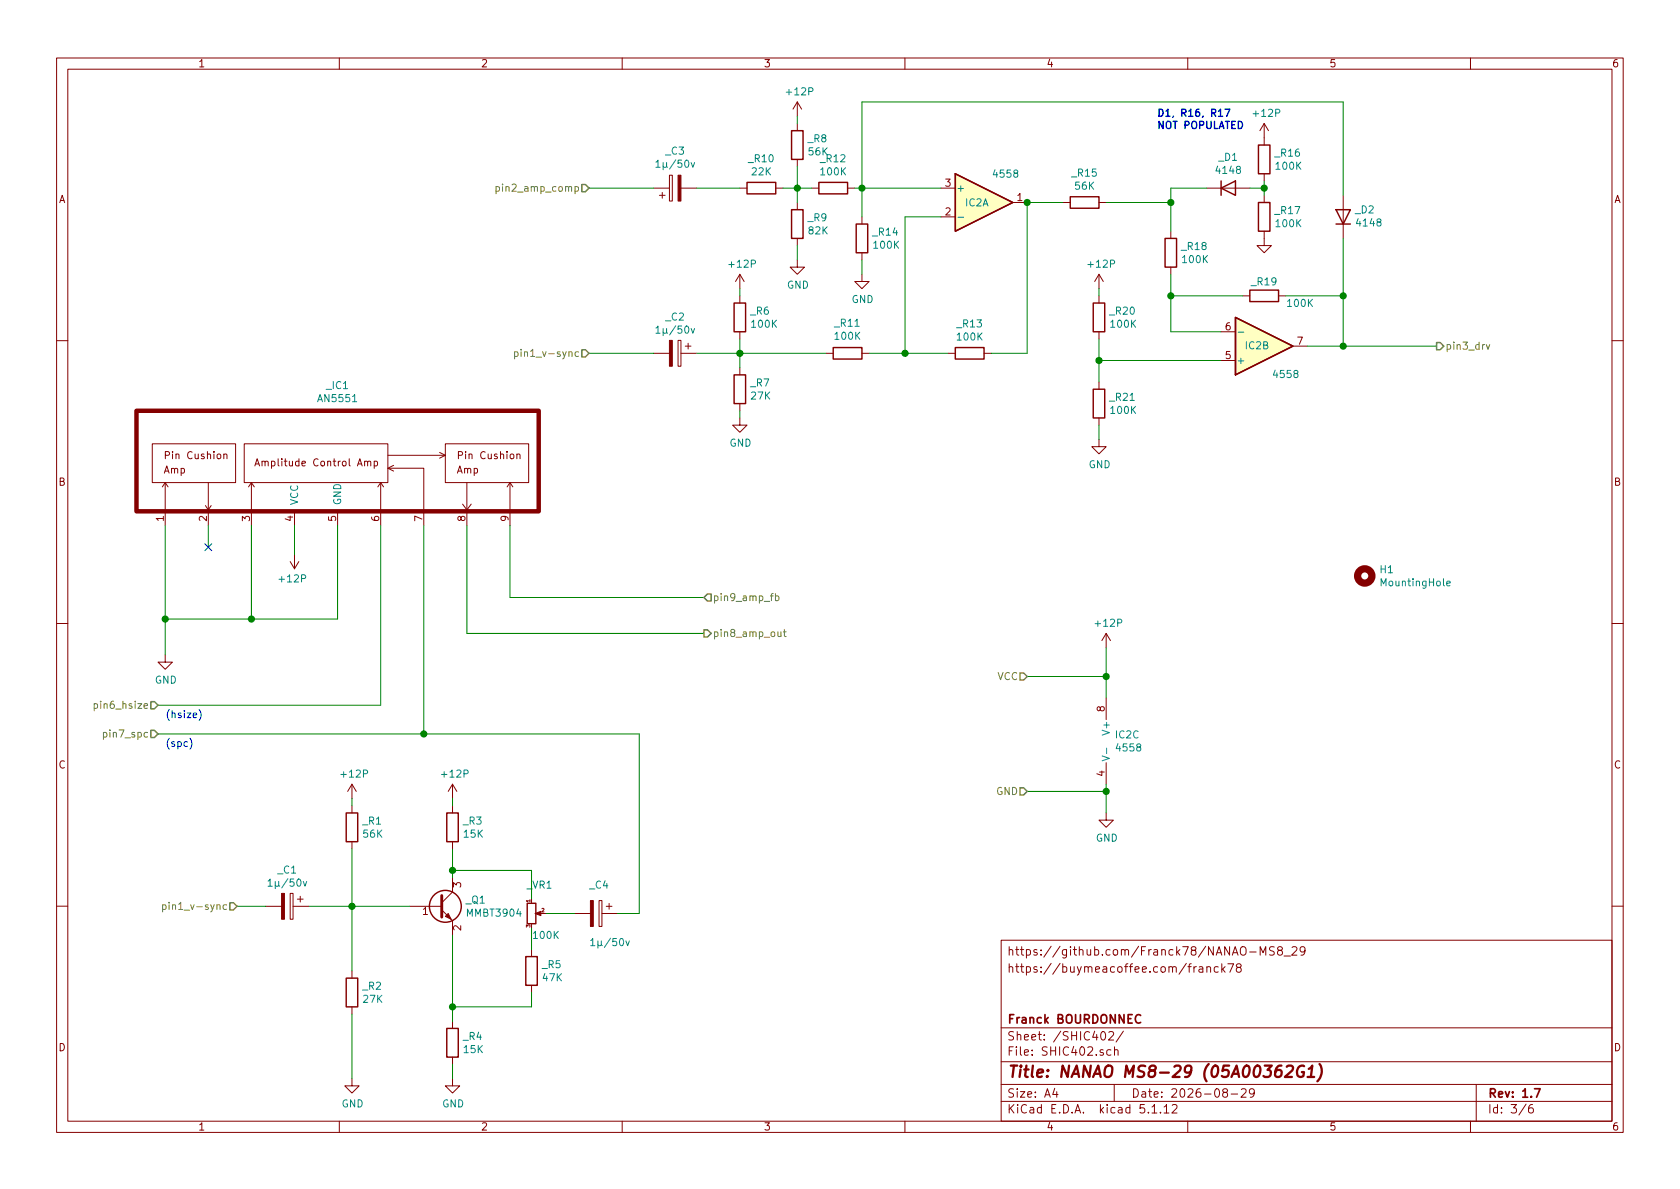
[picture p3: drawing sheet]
EESchema Schematic File Version 4
EELAYER 30 0
EELAYER END
$Descr A4 11693 8268
encoding utf-8
Sheet 3 6
Title "NANAO MS8-29 (05A00362G1)"
Date "2026-08-29"
Rev "1.7"
Comp "Franck BOURDONNEC"
Comment1 ""
Comment2 ""
Comment3 "https://buymeacoffee.com/franck78"
Comment4 "https://github.com/Franck78/NANAO-MS8_29"
$EndDescr
Text HLabel 1650 6300 0    50   Input ~ 0
pin1_v-sync
Text HLabel 10000 2400 2    50   Output ~ 0
pin3_drv
Text HLabel 4100 1300 0    50   Input ~ 0
pin2_amp_comp
Text HLabel 7150 4700 0    50   Input ~ 0
VCC
Text HLabel 7150 5500 0    50   Input ~ 0
GND
Text HLabel 1100 4900 0    50   Input ~ 0
pin6_hsize
Text HLabel 1100 5100 0    50   Input ~ 0
pin7_spc
Text HLabel 4900 4400 2    50   Output ~ 0
pin8_amp_out
Text HLabel 4900 4150 2    50   Input ~ 0
pin9_amp_fb
$Comp
L nanao:AN5551 _IC1
U 1 1
P 2350 3550
F 0 "_IC1" H 2350 4428 50  0000 C CNN
F 1 "AN5551" H 2350 4337 50  0000 C CNN
F 2 "Package_SIP:SIP9_Housing_BigPads" H 2050 3540 50  0001 C CNN
F 3 "" H 2050 3540 50  0001 C CNN
	1    2350 3550
	1    0    0    -1  
$EndComp
$Comp
L Device:R _R21
U 1 1
P 7650 2800
F 0 "_R21" H 7720 2846 50  0000 L CNN
F 1 "100K" H 7720 2755 50  0000 L CNN
F 2 "Resistor_SMD:R_0805_2012Metric_Pad1.20x1.40mm_HandSolder" V 7580 2800 50  0001 C CNN
F 3 "~" H 7650 2800 50  0001 C CNN
F 4 "C149504" H 7650 2800 50  0001 C CNN "LCSC"
	1    7650 2800
	1    0    0    -1  
$EndComp
$Comp
L Device:R _R14
U 1 1
P 6000 1650
F 0 "_R14" H 6070 1696 50  0000 L CNN
F 1 "100K" H 6070 1605 50  0000 L CNN
F 2 "Resistor_SMD:R_0805_2012Metric_Pad1.20x1.40mm_HandSolder" V 5930 1650 50  0001 C CNN
F 3 "~" H 6000 1650 50  0001 C CNN
	1    6000 1650
	1    0    0    -1  
$EndComp
$Comp
L Device:R _R13
U 1 1
P 6750 2450
F 0 "_R13" V 6543 2450 50  0000 C CNN
F 1 "100K" V 6634 2450 50  0000 C CNN
F 2 "Resistor_SMD:R_0805_2012Metric_Pad1.20x1.40mm_HandSolder" V 6680 2450 50  0001 C CNN
F 3 "" H 6750 2450 50  0001 C CNN
F 4 "C149504" V 6750 2450 50  0001 C CNN "LCSC"
	1    6750 2450
	0    1    1    0   
$EndComp
$Comp
L Device:R _R18
U 1 1
P 8150 1750
F 0 "_R18" H 8220 1796 50  0000 L CNN
F 1 "100K" H 8220 1705 50  0000 L CNN
F 2 "Resistor_SMD:R_0805_2012Metric_Pad1.20x1.40mm_HandSolder" V 8080 1750 50  0001 C CNN
F 3 "~" H 8150 1750 50  0001 C CNN
F 4 "C149504" H 8150 1750 50  0001 C CNN "LCSC"
	1    8150 1750
	1    0    0    -1  
$EndComp
$Comp
L Device:R _R20
U 1 1
P 7650 2200
F 0 "_R20" H 7720 2246 50  0000 L CNN
F 1 "100K" H 7720 2155 50  0000 L CNN
F 2 "Resistor_SMD:R_0805_2012Metric_Pad1.20x1.40mm_HandSolder" V 7580 2200 50  0001 C CNN
F 3 "~" H 7650 2200 50  0001 C CNN
F 4 "C149504" H 7650 2200 50  0001 C CNN "LCSC"
	1    7650 2200
	1    0    0    -1  
$EndComp
$Comp
L Device:R _R11
U 1 1
P 5900 2450
F 0 "_R11" V 6107 2450 50  0000 C CNN
F 1 "100K" V 6016 2450 50  0000 C CNN
F 2 "Resistor_SMD:R_0805_2012Metric_Pad1.20x1.40mm_HandSolder" V 5830 2450 50  0001 C CNN
F 3 "~" H 5900 2450 50  0001 C CNN
F 4 "C149504" V 5900 2450 50  0001 C CNN "LCSC"
	1    5900 2450
	0    -1   -1   0   
$EndComp
$Comp
L Device:R _R12
U 1 1
P 5800 1300
F 0 "_R12" V 5593 1300 50  0000 C CNN
F 1 "100K" V 5684 1300 50  0000 C CNN
F 2 "Resistor_SMD:R_0805_2012Metric_Pad1.20x1.40mm_HandSolder" V 5730 1300 50  0001 C CNN
F 3 "~" H 5800 1300 50  0001 C CNN
F 4 "C149504" V 5800 1300 50  0001 C CNN "LCSC"
	1    5800 1300
	0    1    1    0   
$EndComp
$Comp
L Device:R _R15
U 1 1
P 7550 1400
F 0 "_R15" V 7343 1400 50  0000 C CNN
F 1 "56K" V 7434 1400 50  0000 C CNN
F 2 "Resistor_SMD:R_0805_2012Metric_Pad1.20x1.40mm_HandSolder" V 7480 1400 50  0001 C CNN
F 3 "~" H 7550 1400 50  0001 C CNN
F 4 "C17756" V 7550 1400 50  0001 C CNN "LCSC"
	1    7550 1400
	0    1    1    0   
$EndComp
$Comp
L Device:R _R1
U 1 1
P 2450 5750
F 0 "_R1" H 2520 5796 50  0000 L CNN
F 1 "56K" H 2520 5705 50  0000 L CNN
F 2 "Resistor_SMD:R_0805_2012Metric_Pad1.20x1.40mm_HandSolder" V 2380 5750 50  0001 C CNN
F 3 "~" H 2450 5750 50  0001 C CNN
	1    2450 5750
	1    0    0    -1  
$EndComp
$Comp
L Device:R _R8
U 1 1
P 5550 1000
F 0 "_R8" H 5620 1046 50  0000 L CNN
F 1 "56K" H 5620 955 50  0000 L CNN
F 2 "Resistor_SMD:R_0805_2012Metric_Pad1.20x1.40mm_HandSolder" V 5480 1000 50  0001 C CNN
F 3 "~" H 5550 1000 50  0001 C CNN
F 4 "C17756" H 5550 1000 50  0001 C CNN "LCSC"
	1    5550 1000
	1    0    0    -1  
$EndComp
$Comp
L Device:R _R6
U 1 1
P 5150 2200
F 0 "_R6" H 5220 2246 50  0000 L CNN
F 1 "100K" H 5220 2155 50  0000 L CNN
F 2 "Resistor_SMD:R_0805_2012Metric_Pad1.20x1.40mm_HandSolder" V 5080 2200 50  0001 C CNN
F 3 "~" H 5150 2200 50  0001 C CNN
F 4 "C149504" H 5150 2200 50  0001 C CNN "LCSC"
	1    5150 2200
	1    0    0    -1  
$EndComp
$Comp
L Device:R _R9
U 1 1
P 5550 1550
F 0 "_R9" H 5620 1596 50  0000 L CNN
F 1 "82K" H 5620 1505 50  0000 L CNN
F 2 "Resistor_SMD:R_0805_2012Metric_Pad1.20x1.40mm_HandSolder" V 5480 1550 50  0001 C CNN
F 3 "~" H 5550 1550 50  0001 C CNN
F 4 "C17840" H 5550 1550 50  0001 C CNN "LCSC"
	1    5550 1550
	1    0    0    -1  
$EndComp
$Comp
L Device:R _R10
U 1 1
P 5300 1300
F 0 "_R10" V 5093 1300 50  0000 C CNN
F 1 "22K" V 5184 1300 50  0000 C CNN
F 2 "Resistor_SMD:R_0805_2012Metric_Pad1.20x1.40mm_HandSolder" V 5230 1300 50  0001 C CNN
F 3 "~" H 5300 1300 50  0001 C CNN
F 4 "C17560" V 5300 1300 50  0001 C CNN "LCSC"
	1    5300 1300
	0    1    1    0   
$EndComp
$Comp
L Device:R _R5
U 1 1
P 3700 6750
F 0 "_R5" H 3770 6796 50  0000 L CNN
F 1 "47K" H 3770 6705 50  0000 L CNN
F 2 "Resistor_SMD:R_0805_2012Metric_Pad1.20x1.40mm_HandSolder" V 3630 6750 50  0001 C CNN
F 3 "~" H 3700 6750 50  0001 C CNN
	1    3700 6750
	1    0    0    -1  
$EndComp
$Comp
L Device:R _R2
U 1 1
P 2450 6900
F 0 "_R2" H 2520 6946 50  0000 L CNN
F 1 "27K" H 2520 6855 50  0000 L CNN
F 2 "Resistor_SMD:R_0805_2012Metric_Pad1.20x1.40mm_HandSolder" V 2380 6900 50  0001 C CNN
F 3 "~" H 2450 6900 50  0001 C CNN
	1    2450 6900
	1    0    0    -1  
$EndComp
$Comp
L Device:R _R7
U 1 1
P 5150 2700
F 0 "_R7" H 5220 2746 50  0000 L CNN
F 1 "27K" H 5220 2655 50  0000 L CNN
F 2 "Resistor_SMD:R_0805_2012Metric_Pad1.20x1.40mm_HandSolder" V 5080 2700 50  0001 C CNN
F 3 "~" H 5150 2700 50  0001 C CNN
F 4 "" H 5150 2700 50  0001 C CNN "LCSC"
	1    5150 2700
	1    0    0    -1  
$EndComp
$Comp
L Device:R _R3
U 1 1
P 3150 5750
F 0 "_R3" H 3220 5796 50  0000 L CNN
F 1 "15K" H 3220 5705 50  0000 L CNN
F 2 "Resistor_SMD:R_0805_2012Metric_Pad1.20x1.40mm_HandSolder" V 3080 5750 50  0001 C CNN
F 3 "~" H 3150 5750 50  0001 C CNN
	1    3150 5750
	1    0    0    -1  
$EndComp
$Comp
L Device:R _R4
U 1 1
P 3150 7250
F 0 "_R4" H 3220 7296 50  0000 L CNN
F 1 "15K" H 3220 7205 50  0000 L CNN
F 2 "Resistor_SMD:R_0805_2012Metric_Pad1.20x1.40mm_HandSolder" V 3080 7250 50  0001 C CNN
F 3 "~" H 3150 7250 50  0001 C CNN
	1    3150 7250
	1    0    0    -1  
$EndComp
$Comp
L Device:CP _C1
U 1 1
P 2000 6300
F 0 "_C1" V 1745 6300 50  0000 C CNN
F 1 "1µ/50v" V 1836 6300 50  0000 C CNN
F 2 "Capacitor_THT:CP_Radial_D4.0mm_P2.00mm" H 2038 6150 50  0001 C CNN
F 3 "~" H 2000 6300 50  0001 C CNN
	1    2000 6300
	0    1    1    0   
$EndComp
$Comp
L Device:CP _C2
U 1 1
P 4700 2450
F 0 "_C2" V 4445 2450 50  0000 C CNN
F 1 "1µ/50v" V 4536 2450 50  0000 C CNN
F 2 "Capacitor_THT:CP_Radial_D4.0mm_P2.00mm" H 4738 2300 50  0001 C CNN
F 3 "~" H 4700 2450 50  0001 C CNN
	1    4700 2450
	0    1    1    0   
$EndComp
$Comp
L Device:CP _C3
U 1 1
P 4700 1300
F 0 "_C3" V 4955 1300 50  0000 C CNN
F 1 "1µ/50v" V 4864 1300 50  0000 C CNN
F 2 "Capacitor_THT:CP_Radial_D4.0mm_P2.00mm" H 4738 1150 50  0001 C CNN
F 3 "~" H 4700 1300 50  0001 C CNN
	1    4700 1300
	0    -1   -1   0   
$EndComp
$Comp
L Device:CP _C4
U 1 1
P 4150 6350
F 0 "_C4" V 3950 6300 50  0000 L CNN
F 1 "1µ/50v" V 4350 6300 50  0000 L CNN
F 2 "Capacitor_THT:CP_Radial_D4.0mm_P2.00mm" H 4188 6200 50  0001 C CNN
F 3 "~" H 4150 6350 50  0001 C CNN
	1    4150 6350
	0    1    1    0   
$EndComp
$Comp
L Device:R_POT_Small _VR1
U 1 1
P 3700 6350
F 0 "_VR1" H 3850 6550 50  0000 R CNN
F 1 "100K" H 3900 6200 50  0000 R CNN
F 2 "_my:minipot" H 3700 6350 50  0001 C CNN
F 3 "~" H 3700 6350 50  0001 C CNN
	1    3700 6350
	1    0    0    -1  
$EndComp
$Comp
L Transistor_BJT:MMBT3904 _Q1
U 1 1
P 3050 6300
F 0 "_Q1" H 3240 6346 50  0000 L CNN
F 1 "MMBT3904" H 3240 6255 50  0000 L CNN
F 2 "Package_TO_SOT_SMD:SOT-23" H 3250 6225 50  0001 L CIN
F 3 "https://media.digikey.com/pdf/Data%20Sheets/Toshiba%20PDFs/2SC1815.pdf" H 3050 6300 50  0001 L CNN
F 4 "C20526" H 3050 6300 50  0001 C CNN "LCSC"
	1    3050 6300
	1    0    0    -1  
$EndComp
$Comp
L Device:D _D2
U 1 1
P 9350 1500
F 0 "_D2" V 9396 1420 50  0000 R CNN
F 1 "4148" V 9305 1420 50  0000 R CNN
F 2 "Diode_SMD:D_SOD-323_HandSoldering" H 9350 1500 50  0001 C CNN
F 3 "~" H 9350 1500 50  0001 C CNN
F 4 "C2128" V 9350 1500 50  0001 C CNN "LCSC"
	1    9350 1500
	0    -1   -1   0   
$EndComp
$Comp
L nanao:M5223 IC2
U 3 1
P 7800 5150
F 0 "IC2" H 7758 5196 50  0000 L CNN
F 1 "4558" H 7758 5105 50  0000 L CNN
F 2 "Package_SO:SOIC-8_3.9x4.9mm_P1.27mm" H 7800 5150 50  0001 C CNN
F 3 "" H 7800 5150 50  0001 C CNN
	3    7800 5150
	1    0    0    -1  
$EndComp
$Comp
L nanao:M5223 IC2
U 2 1
P 8800 2400
F 0 "IC2" H 8750 2400 50  0000 C CNN
F 1 "4558" H 8950 2600 50  0000 C CNN
F 2 "Package_SO:SOIC-8_3.9x4.9mm_P1.27mm" H 8800 2400 50  0001 C CNN
F 3 "" H 8800 2400 50  0001 C CNN
	2    8800 2400
	1    0    0    1   
$EndComp
$Comp
L nanao:M5223 IC2
U 1 1
P 6850 1400
F 0 "IC2" H 6800 1400 50  0000 C CNN
F 1 "4558" H 7000 1600 50  0000 C CNN
F 2 "Package_SO:SOIC-8_3.9x4.9mm_P1.27mm" H 6850 1400 50  0001 C CNN
F 3 "" H 6850 1400 50  0001 C CNN
F 4 "C6955" H 6850 1400 50  0001 C CNN "LCSC"
	1    6850 1400
	1    0    0    -1  
$EndComp
$Comp
L power:+12P #PWR0171
U 1 1
P 7650 2000
F 0 "#PWR0171" H 7650 1850 50  0001 C CNN
F 1 "+12P" H 7665 2173 50  0000 C CNN
F 2 "" H 7650 2000 50  0001 C CNN
F 3 "" H 7650 2000 50  0001 C CNN
	1    7650 2000
	1    0    0    -1  
$EndComp
$Comp
L power:+12P #PWR0168
U 1 1
P 5550 800
F 0 "#PWR0168" H 5550 650 50  0001 C CNN
F 1 "+12P" H 5565 973 50  0000 C CNN
F 2 "" H 5550 800 50  0001 C CNN
F 3 "" H 5550 800 50  0001 C CNN
	1    5550 800 
	1    0    0    -1  
$EndComp
$Comp
L power:+12P #PWR0162
U 1 1
P 2450 5550
F 0 "#PWR0162" H 2450 5400 50  0001 C CNN
F 1 "+12P" H 2465 5723 50  0000 C CNN
F 2 "" H 2450 5550 50  0001 C CNN
F 3 "" H 2450 5550 50  0001 C CNN
	1    2450 5550
	1    0    0    -1  
$EndComp
$Comp
L power:+12P #PWR0164
U 1 1
P 3150 5550
F 0 "#PWR0164" H 3150 5400 50  0001 C CNN
F 1 "+12P" H 3165 5723 50  0000 C CNN
F 2 "" H 3150 5550 50  0001 C CNN
F 3 "" H 3150 5550 50  0001 C CNN
	1    3150 5550
	1    0    0    -1  
$EndComp
Wire Wire Line
	3150 5600 3150 5550
Wire Wire Line
	2450 5600 2450 5550
Wire Wire Line
	5550 850  5550 800 
Wire Wire Line
	7650 2050 7650 2000
$Comp
L power:GND #PWR0169
U 1 1
P 5550 1800
F 0 "#PWR0169" H 5550 1550 50  0001 C CNN
F 1 "GND" H 5555 1627 50  0000 C CNN
F 2 "" H 5550 1800 50  0001 C CNN
F 3 "" H 5550 1800 50  0001 C CNN
	1    5550 1800
	1    0    0    -1  
$EndComp
$Comp
L power:GND #PWR0167
U 1 1
P 5150 2900
F 0 "#PWR0167" H 5150 2650 50  0001 C CNN
F 1 "GND" H 5155 2727 50  0000 C CNN
F 2 "" H 5150 2900 50  0001 C CNN
F 3 "" H 5150 2900 50  0001 C CNN
	1    5150 2900
	1    0    0    -1  
$EndComp
$Comp
L power:GND #PWR0163
U 1 1
P 2450 7500
F 0 "#PWR0163" H 2450 7250 50  0001 C CNN
F 1 "GND" H 2455 7327 50  0000 C CNN
F 2 "" H 2450 7500 50  0001 C CNN
F 3 "" H 2450 7500 50  0001 C CNN
	1    2450 7500
	1    0    0    -1  
$EndComp
Wire Wire Line
	2450 7050 2450 7500
Wire Wire Line
	5150 2850 5150 2900
Wire Wire Line
	5550 1700 5550 1800
$Comp
L power:GND #PWR0165
U 1 1
P 3150 7500
F 0 "#PWR0165" H 3150 7250 50  0001 C CNN
F 1 "GND" H 3155 7327 50  0000 C CNN
F 2 "" H 3150 7500 50  0001 C CNN
F 3 "" H 3150 7500 50  0001 C CNN
	1    3150 7500
	1    0    0    -1  
$EndComp
$Comp
L power:GND #PWR0172
U 1 1
P 7650 3050
F 0 "#PWR0172" H 7650 2800 50  0001 C CNN
F 1 "GND" H 7655 2877 50  0000 C CNN
F 2 "" H 7650 3050 50  0001 C CNN
F 3 "" H 7650 3050 50  0001 C CNN
	1    7650 3050
	1    0    0    -1  
$EndComp
$Comp
L power:GND #PWR0170
U 1 1
P 6000 1900
F 0 "#PWR0170" H 6000 1650 50  0001 C CNN
F 1 "GND" H 6005 1727 50  0000 C CNN
F 2 "" H 6000 1900 50  0001 C CNN
F 3 "" H 6000 1900 50  0001 C CNN
	1    6000 1900
	1    0    0    -1  
$EndComp
Wire Wire Line
	7650 2950 7650 3050
Wire Wire Line
	6000 1800 6000 1900
Wire Wire Line
	3550 3650 3550 4150
Wire Wire Line
	3550 4150 4900 4150
Wire Wire Line
	3250 3650 3250 4400
Wire Wire Line
	3250 4400 4900 4400
Wire Wire Line
	3800 6350 4000 6350
Wire Wire Line
	3150 5900 3150 6050
Wire Wire Line
	3700 6050 3150 6050
Wire Wire Line
	3700 6050 3700 6250
Connection ~ 3150 6050
Wire Wire Line
	3150 6050 3150 6100
Wire Wire Line
	3700 6450 3700 6600
Wire Wire Line
	3700 7000 3150 7000
Wire Wire Line
	2850 6300 2450 6300
Wire Wire Line
	2450 6300 2450 6750
Wire Wire Line
	2950 3650 2950 5100
Wire Wire Line
	2950 5100 4450 5100
Wire Wire Line
	2650 3650 2650 4900
Wire Wire Line
	2650 4900 1100 4900
Wire Wire Line
	2050 3650 2050 3850
$Comp
L power:+12P #PWR0161
U 1 1
P 2050 3850
F 0 "#PWR0161" H 2050 3700 50  0001 C CNN
F 1 "+12P" H 2065 4023 50  0000 C CNN
F 2 "" H 2050 3850 50  0001 C CNN
F 3 "" H 2050 3850 50  0001 C CNN
	1    2050 3850
	-1   0    0    1   
$EndComp
$Comp
L power:+12P #PWR0173
U 1 1
P 7700 4500
F 0 "#PWR0173" H 7700 4350 50  0001 C CNN
F 1 "+12P" H 7715 4673 50  0000 C CNN
F 2 "" H 7700 4500 50  0001 C CNN
F 3 "" H 7700 4500 50  0001 C CNN
	1    7700 4500
	1    0    0    -1  
$EndComp
$Comp
L power:GND #PWR0174
U 1 1
P 7700 5650
F 0 "#PWR0174" H 7700 5400 50  0001 C CNN
F 1 "GND" H 7705 5477 50  0000 C CNN
F 2 "" H 7700 5650 50  0001 C CNN
F 3 "" H 7700 5650 50  0001 C CNN
	1    7700 5650
	1    0    0    -1  
$EndComp
Wire Wire Line
	6900 2450 7150 2450
Wire Wire Line
	6300 2450 6600 2450
Wire Wire Line
	7150 1400 7400 1400
Connection ~ 7150 1400
Wire Wire Line
	6000 1500 6000 1300
Wire Wire Line
	9100 2400 9350 2400
Wire Wire Line
	10000 2400 9350 2400
Connection ~ 9350 2400
Wire Wire Line
	6550 1500 6300 1500
Connection ~ 6000 1300
Wire Wire Line
	4850 2450 5150 2450
Wire Wire Line
	4550 2450 4100 2450
Wire Wire Line
	4300 6350 4450 6350
Wire Wire Line
	4450 6350 4450 5100
Wire Wire Line
	8150 1400 8150 1600
Wire Wire Line
	1150 4300 1750 4300
NoConn ~ 1450 3800
Wire Wire Line
	1450 3650 1450 3800
$Comp
L power:GND #PWR0160
U 1 1
P 1150 4550
F 0 "#PWR0160" H 1150 4300 50  0001 C CNN
F 1 "GND" H 1155 4377 50  0000 C CNN
F 2 "" H 1150 4550 50  0001 C CNN
F 3 "" H 1150 4550 50  0001 C CNN
	1    1150 4550
	1    0    0    -1  
$EndComp
Wire Wire Line
	1150 4300 1150 4550
Connection ~ 1150 4300
Wire Wire Line
	2350 4300 1750 4300
Wire Wire Line
	2350 3650 2350 4300
Connection ~ 1750 4300
Wire Wire Line
	1750 3650 1750 4300
Wire Wire Line
	1150 3650 1150 4300
Wire Wire Line
	2150 6300 2450 6300
Connection ~ 2450 6300
Wire Wire Line
	1850 6300 1650 6300
Text HLabel 4100 2450 0    50   Input ~ 0
pin1_v-sync
Wire Wire Line
	3700 6900 3700 7000
Wire Wire Line
	3150 6500 3150 7000
Connection ~ 3150 7000
Wire Wire Line
	2450 5900 2450 6300
Wire Wire Line
	5150 1300 4850 1300
Wire Wire Line
	5950 1300 6000 1300
Wire Wire Line
	5450 1300 5550 1300
Wire Wire Line
	5550 1150 5550 1300
Connection ~ 5550 1300
Wire Wire Line
	5550 1300 5550 1400
Wire Wire Line
	8150 1400 7700 1400
Wire Wire Line
	5650 1300 5550 1300
Wire Wire Line
	4100 1300 4550 1300
Wire Wire Line
	5150 2350 5150 2450
$Comp
L power:+12P #PWR0166
U 1 1
P 5150 2000
F 0 "#PWR0166" H 5150 1850 50  0001 C CNN
F 1 "+12P" H 5165 2173 50  0000 C CNN
F 2 "" H 5150 2000 50  0001 C CNN
F 3 "" H 5150 2000 50  0001 C CNN
	1    5150 2000
	1    0    0    -1  
$EndComp
Wire Wire Line
	5150 2000 5150 2050
Connection ~ 5150 2450
Wire Wire Line
	5150 2450 5150 2550
Wire Wire Line
	5150 2450 5750 2450
Wire Wire Line
	6000 1300 6550 1300
Wire Wire Line
	9350 1350 9350 700 
Wire Wire Line
	9350 700  6000 700 
Wire Wire Line
	6000 700  6000 1300
$Comp
L Device:R _R17
U 1 1
P 8800 1500
F 0 "_R17" H 8870 1546 50  0000 L CNN
F 1 "100K" H 8870 1455 50  0000 L CNN
F 2 "Resistor_SMD:R_0805_2012Metric_Pad1.20x1.40mm_HandSolder" V 8730 1500 50  0001 C CNN
F 3 "~" H 8800 1500 50  0001 C CNN
F 4 "C149504" H 8800 1500 50  0001 C CNN "LCSC"
	1    8800 1500
	1    0    0    -1  
$EndComp
$Comp
L Device:R _R16
U 1 1
P 8800 1100
F 0 "_R16" H 8870 1146 50  0000 L CNN
F 1 "100K" H 8870 1055 50  0000 L CNN
F 2 "Resistor_SMD:R_0805_2012Metric_Pad1.20x1.40mm_HandSolder" V 8730 1100 50  0001 C CNN
F 3 "~" H 8800 1100 50  0001 C CNN
F 4 "C149504" H 8800 1100 50  0001 C CNN "LCSC"
	1    8800 1100
	1    0    0    -1  
$EndComp
$Comp
L power:+12P #PWR0175
U 1 1
P 8800 950
F 0 "#PWR0175" H 8800 800 50  0001 C CNN
F 1 "+12P" H 8815 1123 50  0000 C CNN
F 2 "" H 8800 950 50  0001 C CNN
F 3 "" H 8800 950 50  0001 C CNN
	1    8800 950 
	1    0    0    -1  
$EndComp
$Comp
L power:GND #PWR0176
U 1 1
P 8800 1650
F 0 "#PWR0176" H 8800 1400 50  0001 C CNN
F 1 "GND" H 8805 1477 50  0001 C CNN
F 2 "" H 8800 1650 50  0001 C CNN
F 3 "" H 8800 1650 50  0001 C CNN
	1    8800 1650
	1    0    0    -1  
$EndComp
Wire Wire Line
	8800 1250 8800 1300
$Comp
L Device:D _D1
U 1 1
P 8550 1300
F 0 "_D1" H 8550 1517 50  0000 C CNN
F 1 "4148" H 8550 1426 50  0000 C CNN
F 2 "Diode_SMD:D_SOD-323_HandSoldering" H 8550 1300 50  0001 C CNN
F 3 "~" H 8550 1300 50  0001 C CNN
F 4 "C2128" H 8550 1300 50  0001 C CNN "LCSC"
	1    8550 1300
	1    0    0    -1  
$EndComp
Wire Wire Line
	8700 1300 8800 1300
Connection ~ 8800 1300
Wire Wire Line
	8800 1300 8800 1350
Wire Wire Line
	7700 4500 7700 4700
Wire Wire Line
	7150 4700 7700 4700
Connection ~ 7700 4700
Wire Wire Line
	7700 4700 7700 4850
Wire Wire Line
	7700 5500 7700 5450
Wire Wire Line
	7150 5500 7700 5500
Wire Wire Line
	7700 5650 7700 5500
Connection ~ 7700 5500
Wire Wire Line
	3150 7400 3150 7500
Wire Wire Line
	3150 7100 3150 7000
Wire Wire Line
	6050 2450 6300 2450
Connection ~ 6300 2450
Wire Wire Line
	6300 1500 6300 2450
Wire Wire Line
	7150 1400 7150 2450
Text Notes 8050 900  0    50   ~ 10
D1, R16, R17\nNOT POPULATED
Wire Wire Line
	9350 1650 9350 2050
Wire Wire Line
	8150 2050 8650 2050
Wire Wire Line
	9350 2050 8950 2050
$Comp
L Device:R _R19
U 1 1
P 8800 2050
F 0 "_R19" V 8700 2050 50  0000 C CNN
F 1 "100K" V 8850 2300 50  0000 C CNN
F 2 "Resistor_SMD:R_0805_2012Metric_Pad1.20x1.40mm_HandSolder" V 8730 2050 50  0001 C CNN
F 3 "~" H 8800 2050 50  0001 C CNN
F 4 "C149504" V 8800 2050 50  0001 C CNN "LCSC"
	1    8800 2050
	0    1    1    0   
$EndComp
Wire Wire Line
	7650 2350 7650 2500
Wire Wire Line
	8500 2300 8150 2300
Wire Wire Line
	7650 2500 8500 2500
Connection ~ 7650 2500
Wire Wire Line
	7650 2500 7650 2650
Connection ~ 8150 2050
Wire Wire Line
	8150 2050 8150 1900
Connection ~ 9350 2050
Wire Wire Line
	8150 2050 8150 2300
Wire Wire Line
	9350 2050 9350 2400
Wire Wire Line
	8400 1300 8150 1300
Wire Wire Line
	8150 1300 8150 1400
Connection ~ 8150 1400
$Comp
L Mechanical:MountingHole H1
U 1 1
P 9500 4000
F 0 "H1" H 9600 4046 50  0000 L CNN
F 1 "MountingHole" H 9600 3955 50  0000 L CNN
F 2 "MountingHole:MountingHole_3.7mm" H 9500 4000 50  0001 C CNN
F 3 "~" H 9500 4000 50  0001 C CNN
	1    9500 4000
	1    0    0    -1  
$EndComp
Text Notes 1150 5000 0    50   ~ 0
(hsize)
Text Notes 1150 5200 0    50   ~ 0
(spc)
Wire Wire Line
	1100 5100 2950 5100
Connection ~ 2950 5100
$EndSCHEMATC
